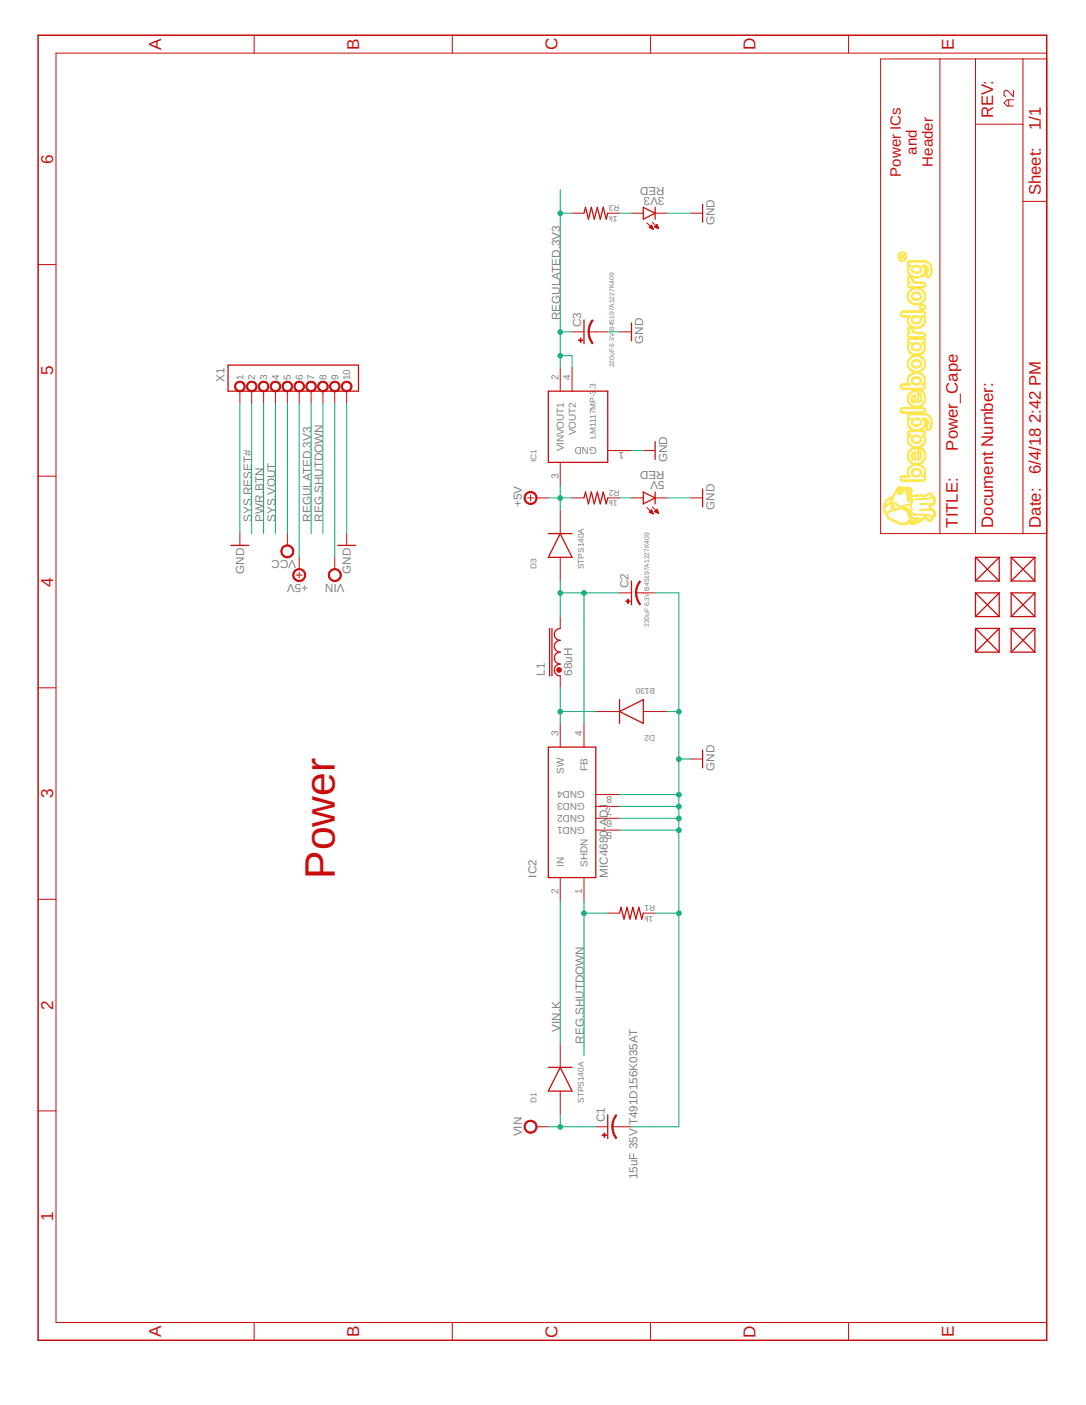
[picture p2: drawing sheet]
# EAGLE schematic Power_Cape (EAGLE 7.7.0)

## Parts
3V3  RED  LED-(INCH)-0805  [0805-LED]
5V  RED  LED-(INCH)-0805  [0805-LED]
BB.CAPE1  BEAGLEBONE.CAPE.TOP/BOTTOM-PADS  [BEAGLEBONE.CAPE.TOP/BOTTOM-PADS]
C1  15uF 35V T491D156K035AT  CPOL-USD/7343-31W  [D/7343-31W]
C2  220uF 6.3V B45197A1227K409  CPOL-USD/7343-31W  [D/7343-31W]
C3  220uF 6.3V B45197A1227K409  CPOL-USD/7343-31W  [D/7343-31W]
D1  STPS140A  DIODE_SMA  [DIODE_SMA]
D2  B130  DIODE_SMA  [DIODE_SMA]
D3  STPS140A  DIODE_SMA  [DIODE_SMA]
FUD1  FIDUCIAL  [FIDUCIAL_40MIL]
FUD2  FIDUCIAL  [FIDUCIAL_40MIL]
FUD3  FIDUCIAL  [FIDUCIAL_40MIL]
FUD4  FIDUCIAL  [FIDUCIAL_40MIL]
FUD5  FIDUCIAL  [FIDUCIAL_40MIL]
FUD6  FIDUCIAL  [FIDUCIAL_40MIL]
IC1  LM1117MP-3.3  LM1117  [SOT223]
IC2  MIC4680-ADJ  MIC4680  [SO8]
L1  68uH  UP2B-XXX  [UP2B-(UNI-PAC)]
R1  1k  RESISTOR-(INCH)-0402  [0402]
R2  1k  RESISTOR-(INCH)-0402  [0402]
R3  1k  RESISTOR-(INCH)-0402  [0402]
X1  TB-10TERM-150MIL.PITCH  [TERMINAL.BLOCK-10TERM-150MIL.PITCH]

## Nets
5VOUT.A: D2.K IC2.3(SW) L1.1
5VOUT.B: C2.+ D3.A IC2.4(FB) L1.2
+5V [power]: BB.CAPE1.B9.5(A:VDD.5V(1)) BB.CAPE1.B9.6(A:VDD.5V(2)) BB.CAPE1.T9.5(A:VDD.5V(1)) BB.CAPE1.T9.6(A:VDD.5V(2)) D3.K IC1.3(VIN) R2.1 X1.6
GND: 3V3.K 5V.K BB.CAPE1.B8.1(B:DGND1) BB.CAPE1.B8.2(B:DGND2) BB.CAPE1.B9.1(A:DGND1) BB.CAPE1.B9.2(A:DGND2) BB.CAPE1.B9.43(A:DGND3) BB.CAPE1.B9.44(A:DGND4) BB.CAPE1.B9.45(A:DGND5) BB.CAPE1.B9.46(A:DGND6) BB.CAPE1.T8.1(B:DGND1) BB.CAPE1.T8.2(B:DGND2) BB.CAPE1.T9.1(A:DGND1) BB.CAPE1.T9.2(A:DGND2) BB.CAPE1.T9.43(A:DGND3) BB.CAPE1.T9.44(A:DGND4) BB.CAPE1.T9.45(A:DGND5) BB.CAPE1.T9.46(A:DGND6) C1.- C2.- C3.- D2.A IC1.1(GND) IC2.5(GND1) IC2.6(GND2) IC2.7(GND3) IC2.8(GND4) R1.2 X1.1 X1.10
N$3: 5V.A R2.2
N$36: 3V3.A R3.2
P8.3: BB.CAPE1.B8.3(B:MMC1.DAT6) BB.CAPE1.T8.3(B:MMC1.DAT6)
P8.4: BB.CAPE1.B8.4(B:MMC1.DAT7) BB.CAPE1.T8.4(B:MMC1.DAT7)
P8.5: BB.CAPE1.B8.5(B:MMC1.DAT2) BB.CAPE1.T8.5(B:MMC1.DAT2)
P8.6: BB.CAPE1.B8.6(B:MMC1.DAT3) BB.CAPE1.T8.6(B:MMC1.DAT3)
P8.7: BB.CAPE1.B8.7(B:GPIO66) BB.CAPE1.T8.7(B:GPIO66)
P8.8: BB.CAPE1.B8.8(B:GPIO67) BB.CAPE1.T8.8(B:GPIO67)
P8.9: BB.CAPE1.B8.9(B:GPIO69) BB.CAPE1.T8.9(B:GPIO69)
P8.10: BB.CAPE1.B8.10(B:GPIO68) BB.CAPE1.T8.10(B:GPIO68)
P8.11: BB.CAPE1.B8.11(B:GPIO45) BB.CAPE1.T8.11(B:GPIO45)
P8.12: BB.CAPE1.B8.12(B:GPIO44) BB.CAPE1.T8.12(B:GPIO44)
P8.13: BB.CAPE1.B8.13(B:EHRPWM.2B) BB.CAPE1.T8.13(B:EHRPWM.2B)
P8.14: BB.CAPE1.B8.14(B:GPIO26) BB.CAPE1.T8.14(B:GPIO26)
P8.15: BB.CAPE1.B8.15(B:GPIO47) BB.CAPE1.T8.15(B:GPIO47)
P8.16: BB.CAPE1.B8.16(B:GPIO46) BB.CAPE1.T8.16(B:GPIO46)
P8.17: BB.CAPE1.B8.17(B:GPIO27) BB.CAPE1.T8.17(B:GPIO27)
P8.18: BB.CAPE1.B8.18(B:GPIO65) BB.CAPE1.T8.18(B:GPIO65)
P8.19: BB.CAPE1.B8.19(B:EHRPWM.2A) BB.CAPE1.T8.19(B:EHRPWM.2A)
P8.20: BB.CAPE1.B8.20(B:MMC1.CMD) BB.CAPE1.T8.20(B:MMC1.CMD)
P8.21: BB.CAPE1.B8.21(B:MMC1.CLK) BB.CAPE1.T8.21(B:MMC1.CLK)
P8.22: BB.CAPE1.B8.22(B:MMC1.DAT5) BB.CAPE1.T8.22(B:MMC1.DAT5)
P8.23: BB.CAPE1.B8.23(B:MMC1.DAT4) BB.CAPE1.T8.23(B:MMC1.DAT4)
P8.24: BB.CAPE1.B8.24(B:MMC1.DAT1) BB.CAPE1.T8.24(B:MMC1.DAT1)
P8.25: BB.CAPE1.B8.25(B:MMC1.DAT0) BB.CAPE1.T8.25(B:MMC1.DAT0)
P8.26: BB.CAPE1.B8.26(B:GPIO61) BB.CAPE1.T8.26(B:GPIO61)
P8.27: BB.CAPE1.B8.27(B:LCD.VSYNC) BB.CAPE1.T8.27(B:LCD.VSYNC)
P8.28: BB.CAPE1.B8.28(B:LCD.PCLK) BB.CAPE1.T8.28(B:LCD.PCLK)
P8.29: BB.CAPE1.B8.29(B:LCD.HSYNC) BB.CAPE1.T8.29(B:LCD.HSYNC)
P8.30: BB.CAPE1.B8.30(B:LCD.AC.BIAS) BB.CAPE1.T8.30(B:LCD.AC.BIAS)
P8.31: BB.CAPE1.B8.31(B:LCD.DATA14) BB.CAPE1.T8.31(B:LCD.DATA14)
P8.32: BB.CAPE1.B8.32(B:LCD.DATA15) BB.CAPE1.T8.32(B:LCD.DATA15)
P8.33: BB.CAPE1.B8.33(B:LCD.DATA13) BB.CAPE1.T8.33(B:LCD.DATA13)
P8.34: BB.CAPE1.B8.34(B:LCD.DATA11) BB.CAPE1.T8.34(B:LCD.DATA11)
P8.35: BB.CAPE1.B8.35(B:LCD.DATA12) BB.CAPE1.T8.35(B:LCD.DATA12)
P8.36: BB.CAPE1.B8.36(B:LCD.DATA10) BB.CAPE1.T8.36(B:LCD.DATA10)
P8.37: BB.CAPE1.B8.37(B:LCD.DATA8) BB.CAPE1.T8.37(B:LCD.DATA8)
P8.38: BB.CAPE1.B8.38(B:LCD.DATA9) BB.CAPE1.T8.38(B:LCD.DATA9)
P8.39: BB.CAPE1.B8.39(B:LCD.DATA6) BB.CAPE1.T8.39(B:LCD.DATA6)
P8.40: BB.CAPE1.B8.40(B:LCD.DATA7) BB.CAPE1.T8.40(B:LCD.DATA7)
P8.41: BB.CAPE1.B8.41(B:LCD.DATA4) BB.CAPE1.T8.41(B:LCD.DATA4)
P8.42: BB.CAPE1.B8.42(B:LCD.DATA5) BB.CAPE1.T8.42(B:LCD.DATA5)
P8.43: BB.CAPE1.B8.43(B:LCD.DATA2) BB.CAPE1.T8.43(B:LCD.DATA2)
P8.44: BB.CAPE1.B8.44(B:LCD.DATA3) BB.CAPE1.T8.44(B:LCD.DATA3)
P8.45: BB.CAPE1.B8.45(B:LCD.DATA0) BB.CAPE1.T8.45(B:LCD.DATA0)
P8.46: BB.CAPE1.B8.46(B:LCD.DATA1) BB.CAPE1.T8.46(B:LCD.DATA1)
P9.11: BB.CAPE1.B9.11(A:UART4.RXD) BB.CAPE1.T9.11(A:UART4.RXD)
P9.12: BB.CAPE1.B9.12(A:GPIO60) BB.CAPE1.T9.12(A:GPIO60)
P9.13: BB.CAPE1.B9.13(A:UART4.TXD) BB.CAPE1.T9.13(A:UART4.TXD)
P9.14: BB.CAPE1.B9.14(A:EHRPWM.1A) BB.CAPE1.T9.14(A:EHRPWM.1A)
P9.15: BB.CAPE1.B9.15(A:GPIO48) BB.CAPE1.T9.15(A:GPIO48)
P9.16: BB.CAPE1.B9.16(A:EHRPWM.1B) BB.CAPE1.T9.16(A:EHRPWM.1B)
P9.17: BB.CAPE1.B9.17(A:SPI0.CS0) BB.CAPE1.T9.17(A:SPI0.CS0)
P9.18: BB.CAPE1.B9.18(A:SPI0.D1) BB.CAPE1.T9.18(A:SPI0.D1)
P9.19: BB.CAPE1.B9.19(A:I2C2.SCL) BB.CAPE1.T9.19(A:I2C2.SCL)
P9.20: BB.CAPE1.B9.20(A:I2C2.SDA) BB.CAPE1.T9.20(A:I2C2.SDA)
P9.21: BB.CAPE1.B9.21(A:SPI0.D0) BB.CAPE1.T9.21(A:SPI0.D0)
P9.22: BB.CAPE1.B9.22(A:SPI0.SCK) BB.CAPE1.T9.22(A:SPI0.SCK)
P9.23: BB.CAPE1.B9.23(A:GPIO49) BB.CAPE1.T9.23(A:GPIO49)
P9.24: BB.CAPE1.B9.24(A:UART1.TXD) BB.CAPE1.T9.24(A:UART1.TXD)
P9.25: BB.CAPE1.B9.25(A:GPIO117) BB.CAPE1.T9.25(A:GPIO117)
P9.26: BB.CAPE1.B9.26(A:UART1.RXD) BB.CAPE1.T9.26(A:UART1.RXD)
P9.27: BB.CAPE1.B9.27(A:GPIO115) BB.CAPE1.T9.27(A:GPIO115)
P9.28: BB.CAPE1.B9.28(A:SPI1.CS0) BB.CAPE1.T9.28(A:SPI1.CS0)
P9.29: BB.CAPE1.B9.29(A:SPI1.D0) BB.CAPE1.T9.29(A:SPI1.D0)
P9.30: BB.CAPE1.B9.30(A:GPIO112) BB.CAPE1.T9.30(A:GPIO112)
P9.31: BB.CAPE1.B9.31(A:SPI1.SCK) BB.CAPE1.T9.31(A:SPI1.SCK)
P9.32: BB.CAPE1.B9.32(A:AVDD.ADC) BB.CAPE1.T9.32(A:AVDD.ADC)
P9.33: BB.CAPE1.B9.33(A:AIN4) BB.CAPE1.T9.33(A:AIN4)
P9.34: BB.CAPE1.B9.34(A:AGND.ADC) BB.CAPE1.T9.34(A:AGND.ADC)
P9.35: BB.CAPE1.B9.35(A:AIN6) BB.CAPE1.T9.35(A:AIN6)
P9.36: BB.CAPE1.B9.36(A:AIN5) BB.CAPE1.T9.36(A:AIN5)
P9.37: BB.CAPE1.B9.37(A:AIN2) BB.CAPE1.T9.37(A:AIN2)
P9.38: BB.CAPE1.B9.38(A:AIN3) BB.CAPE1.T9.38(A:AIN3)
P9.39: BB.CAPE1.B9.39(A:AIN0) BB.CAPE1.T9.39(A:AIN0)
P9.40: BB.CAPE1.B9.40(A:AIN1) BB.CAPE1.T9.40(A:AIN1)
P9.41: BB.CAPE1.B9.41(A:GPIO20) BB.CAPE1.T9.41(A:GPIO20)
P9.42: BB.CAPE1.B9.42(A:ECAPPWM0) BB.CAPE1.T9.42(A:ECAPPWM0)
PWR.BTN: BB.CAPE1.B9.9(A:PWR.BTN) BB.CAPE1.T9.9(A:PWR.BTN) X1.3
REG.SHUTDOWN: IC2.1(SHDN) R1.1 X1.8
REGULATED.3V3: C3.+ IC1.2(VOUT1) IC1.4(VOUT2) R3.1 X1.7
SYS.RESET#: BB.CAPE1.B9.10(A:SYS.RESET#) BB.CAPE1.T9.10(A:SYS.RESET#) X1.2
SYS.VOUT: BB.CAPE1.B9.7(A:SYS.5V(1)) BB.CAPE1.B9.8(A:SYS.5V(2)) BB.CAPE1.T9.7(A:SYS.5V(1)) BB.CAPE1.T9.8(A:SYS.5V(2)) X1.4
VCC: BB.CAPE1.B9.3(A:VDD.3V3(1)) BB.CAPE1.B9.4(A:VDD.3V3(2)) BB.CAPE1.T9.3(A:VDD.3V3(1)) BB.CAPE1.T9.4(A:VDD.3V3(2)) X1.5
VIN: C1.+ D1.A X1.9
VIN.K: D1.K IC2.2(IN)
Unconnected: FUD1.P$1 FUD2.P$1 FUD3.P$1 FUD4.P$1 FUD5.P$1 FUD6.P$1

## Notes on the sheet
- Power
- BeagleBone
  Headers
- Power ICs
  and
  Header
- A2 | A2

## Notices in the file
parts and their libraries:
SparkFun-Aesthetics: Licensing: CC v3.0 Share-Alike You are welcome to use this library for commercial purposes.
